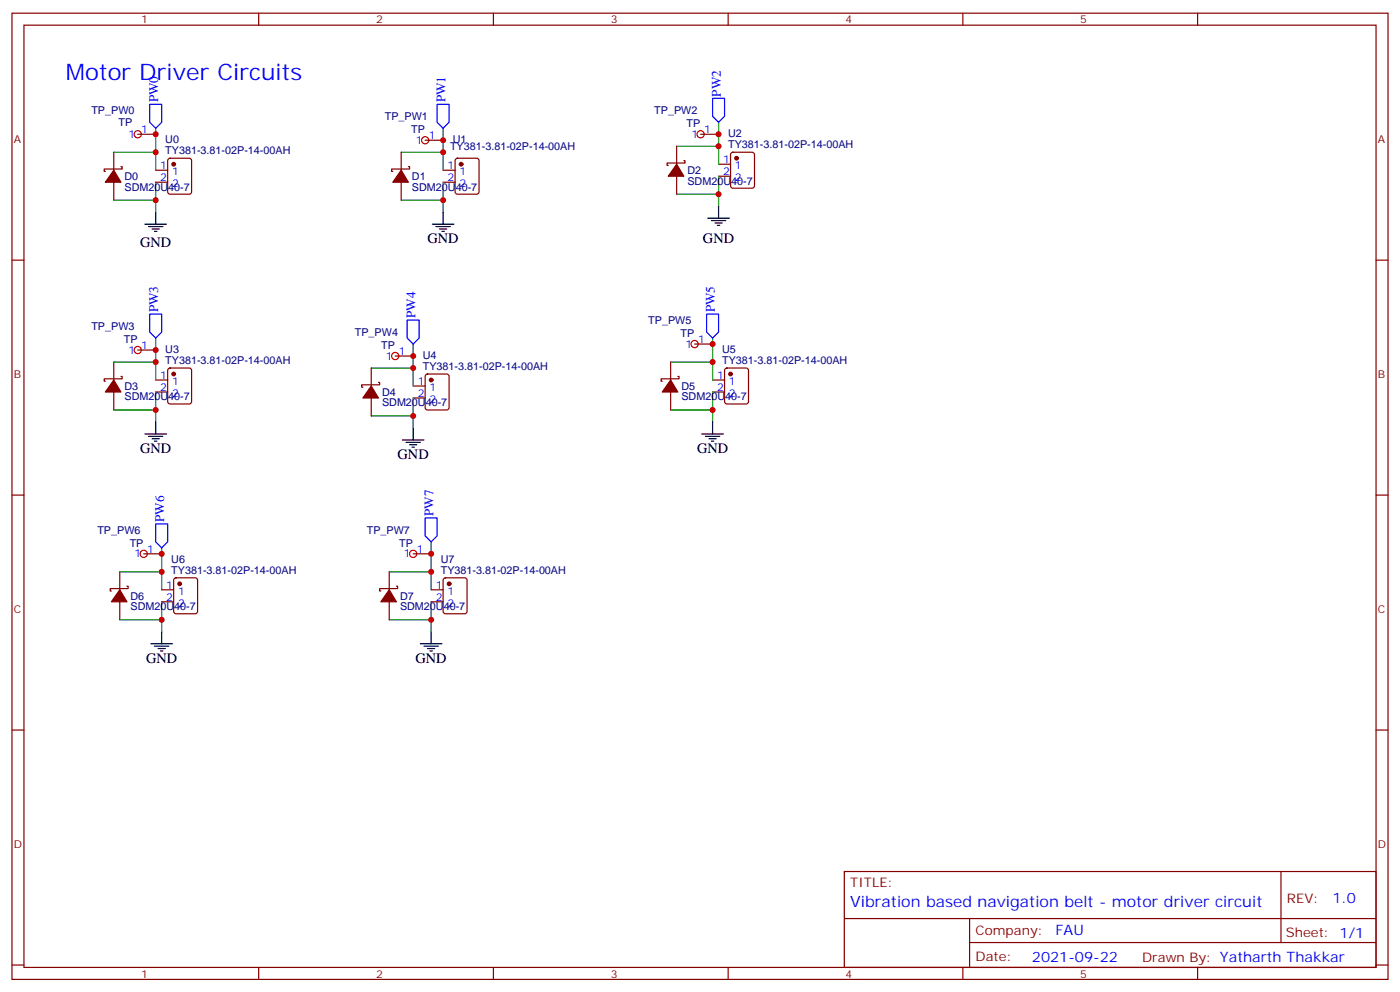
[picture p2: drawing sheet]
<svg xmlns="http://www.w3.org/2000/svg" width="412mm" height="292mm" viewBox="0 0 412 292" stroke-linecap="round" stroke-linejoin="round" font-family="sans-serif">
<g fill="none" stroke="#870000" stroke-width=".35">
<path d="M3.5 3.9h405.4v284.3h-405.4zM7.1 7.4h398.2v277.3h-398.2zM76.2 3.9v3.5M145.3 3.9v3.5M214.5 3.9v3.5M283.6 3.9v3.5M352.8 3.9v3.5M40.6 39.5h5.3M206.4 39.5h5.3M33.5 44.8v5.3M33.5 53.6v5.3M35.6 49h.4v.7h-5.3v.7h.3"/>
<path d="M45.9 50.1h3.5M45.9 53.6h3.5M49.6 46.8l.5-.2h5.6l.7 .4v9.4l-.4 .7-5.9 .1-.7-.5v-9.4zM118.2 44.8v5.3M118.2 53.6v5.3M120.3 49h.3v.7h-5.2v.7h.3M125.2 41.3h5.3M130.5 50.1h3.6M130.5 53.6h3.6M134.3 46.8l.5-.2h5.6l.7 .4v9.4l-.5 .7-5.8 .1-.7-.5v-9.4zM199.3 43v5.3M199.3 51.9v5.3"/>
<path d="M201.4 47.3h.4v.7h-5.3v.7h.3M211.7 48.3h3.5M211.7 51.9h3.5M215.4 45l.5-.2h5.6l.7 .4v9.5l-.4 .6-5.9 .1-.7-.5v-9.4zM3.5 76.6h3.6M405.3 76.6h3.6M33.5 106.5v5.3M33.5 115.4v5.2M35.6 110.8h.4v.7h-5.3v.7h.3M40.6 103h5.3M45.9 111.8h3.5M45.9 115.4h3.5"/>
<path d="M49.6 108.5l.5-.2h5.6l.7 .4v9.5l-.4 .6-5.9 .1-.7-.5v-9.4zM109.4 108.3v5.3M109.4 117.1v5.3M111.5 112.5h.3v.7h-5.3v.7h.4M116.4 104.8h5.3M121.7 113.6h3.5M121.7 117.1h3.5M125.5 110.3l.4-.2h5.7l.6 .4 .1 9.4-.5 .7h-5.9l-.6-.4-.1-9.4zM197.6 106.5v5.3M197.6 115.4v5.2M199.7 110.8h.3v.7h-5.3v.7h.4M204.6 101.2h5.3"/>
<path d="M209.9 111.8h3.5M209.9 115.4h3.5M213.7 108.5l.4-.2h5.7l.6 .4 .1 9.5-.5 .6-5.9 .1-.6-.5-.1-9.4zM3.5 145.7h3.6M405.3 145.7h3.6M35.3 168.3v5.3M35.3 177.1v5.3M37.4 172.5h.3v.7h-5.2v.7h.3M42.3 163h5.3M47.6 173.6h3.6M47.6 177.1h3.6M51.4 170.2l.5-.2h5.6l.7 .5v9.4l-.5 .7h-5.8l-.7-.4v-9.5z"/>
<path d="M114.7 168.3v5.3M114.7 177.1v5.3M116.8 172.5h.3v.7h-5.3v.7h.4M121.7 163h5.3M127 173.6h3.5M127 177.1h3.5M130.8 170.2l.4-.2h5.7l.6 .5 .1 9.4-.5 .7h-5.9l-.6-.4-.1-9.5zM3.5 214.8h3.6M405.3 214.8h3.6M248.7 256.5h156.6v28.2h-156.6zM377.3 256.5v20.9M248.7 270.3h156.5"/>
<path d="M285.6 277.4h119.6M285.6 270.3v14.1M3.5 284h3.6M76.2 284.7v3.5M145.3 284.7v3.5M214.5 284.7v3.5M283.6 284.7v3.5M352.8 284.7v3.5M405.3 284h3.6"/>
</g>
<g fill="#870000" stroke="#870000" stroke-width=".35">
<path d="M33.5 111.8l2.1 3.6h-4.6z"/>
<path d="M109.4 113.6l2.1 3.5h-4.6z"/>
<path d="M197.6 111.8l2.1 3.6h-4.6z"/>
<path d="M33.5 50.1l2.1 3.5h-4.6z"/>
<path d="M118.2 50.1l2.1 3.5h-4.6z"/>
<path d="M35.3 173.6l2.1 3.5h-4.6z"/>
<path d="M114.7 173.6l2.1 3.5h-4.6z"/>
<path d="M199.3 48.3l2.1 3.6h-4.6z"/>
<circle cx="215.2" cy="110.1" r=".53"/>
<circle cx="52.9" cy="171.8" r=".53"/>
<circle cx="132.3" cy="171.8" r=".53"/>
<circle cx="127" cy="111.8" r=".53"/>
<circle cx="51.2" cy="110.1" r=".53"/>
<circle cx="217" cy="46.6" r=".53"/>
<circle cx="135.8" cy="48.3" r=".53"/>
<circle cx="51.2" cy="48.3" r=".53"/>
</g>
<g fill="none" stroke="#008700" stroke-width=".35">
<path d="M45.9 37.7v12.4M130.5 37.7v12.4M211.7 36v12.3M33.5 44.8h12.4M33.5 58.9h12.4M45.9 53.6v8.8M118.2 44.8h12.3M118.2 58.9h12.3M130.5 53.6v8.8M199.3 43h12.4M199.3 57.2h12.4M211.7 51.9v8.8"/>
<path d="M45.9 99.5v12.3M209.9 99.5v12.3M33.5 106.5h12.4M45.9 115.4v8.8M109.4 108.3h12.3M121.7 101.2v12.4M121.7 117.1v8.8M197.6 106.5h12.3M209.9 115.4v8.8M33.5 120.6h12.4M109.4 122.4h12.3M197.6 120.6h12.3"/>
<path d="M127 159.5v14.1M35.3 168.3h12.3M47.6 161.2v12.4M47.6 177.1v8.8M114.7 168.3h12.3M127 177.1v8.8M35.3 182.4h12.3M114.7 182.4h12.3"/>
</g>
<g fill="none" stroke="#000" stroke-width=".35">
<path d="M42.7 66h6.3M43.7 66.7h4.3M44.8 67.4h2.1M45.5 68.1h.7M45.9 62.4v3.6M127.4 66h6.3M128.4 66.7h4.2M129.5 67.4h2.1M130.2 68.1h.7M130.5 62.4v3.6M208.5 64.2h6.3M209.5 64.9h4.3"/>
<path d="M210.6 65.6h2.1M211.3 66.3h.7M211.7 60.7v3.5M42.7 127.7h6.3M43.7 128.4h4.3M44.8 129.1h2.1M45.5 129.8h.7M45.9 124.2v3.5M118.5 129.5h6.4M119.6 130.2h4.2M120.6 130.9h2.2M121.4 131.6h.7"/>
<path d="M121.7 125.9v3.6M206.7 127.7h6.4M207.8 128.4h4.2M208.8 129.1h2.2M209.5 129.8h.8M209.9 124.2v3.5M44.4 189.4h6.4M45.5 190.1h4.2M46.6 190.9h2.1M47.3 191.6h.7M47.6 185.9v3.5M123.8 189.4h6.4"/>
<path d="M124.9 190.1h4.2M125.9 190.9h2.2M126.6 191.6h.8M127 185.9v3.5"/>
</g>
<path d="M44.1 30.7h3.5v5.3l-1.7 1.7-1.8-1.7zM128.8 30.7h3.5v5.3l-1.8 1.7-1.7-1.7zM209.9 28.9h3.5v5.3l-1.7 1.8-1.8-1.8zM44.1 92.4h3.5v5.3l-1.7 1.8-1.8-1.8zM119.9 94.2h3.6v5.3l-1.8 1.7-1.8-1.7zM208.1 92.4h3.6v5.3l-1.8 1.8-1.8-1.8zM45.9 154.2h3.5v5.3l-1.8 1.7-1.7-1.7zM125.2 152.4h3.6v5.3l-1.8 1.8-1.8-1.8z" fill="none" stroke="#00f" stroke-width=".35"/>
<g fill="none" stroke="#f00" stroke-width=".35">
<circle cx="40.6" cy="39.5" r="1.06"/>
<circle cx="206.4" cy="39.5" r="1.06"/>
<circle cx="125.2" cy="41.3" r="1.06"/>
<circle cx="40.6" cy="103" r="1.06"/>
<circle cx="116.4" cy="104.8" r="1.06"/>
<circle cx="204.6" cy="101.2" r="1.06"/>
<circle cx="42.3" cy="163" r="1.06"/>
<circle cx="121.7" cy="163" r="1.06"/>
</g>
<g fill="#c00">
<circle cx="209.9" cy="106.5" r=".88"/>
<circle cx="209.9" cy="120.6" r=".88"/>
<circle cx="47.6" cy="182.4" r=".88"/>
<circle cx="47.6" cy="168.3" r=".88"/>
<circle cx="127" cy="182.4" r=".88"/>
<circle cx="127" cy="168.3" r=".88"/>
<circle cx="121.7" cy="108.3" r=".88"/>
<circle cx="121.7" cy="122.4" r=".88"/>
<circle cx="45.9" cy="106.5" r=".88"/>
<circle cx="45.9" cy="120.6" r=".88"/>
<circle cx="211.7" cy="43" r=".88"/>
<circle cx="211.7" cy="57.1" r=".88"/>
<circle cx="130.5" cy="44.8" r=".88"/>
<circle cx="130.5" cy="58.9" r=".88"/>
<circle cx="45.9" cy="58.9" r=".88"/>
<circle cx="45.9" cy="44.8" r=".88"/>
<circle cx="45.9" cy="39.5" r=".88"/>
<circle cx="130.5" cy="41.3" r=".88"/>
<circle cx="211.7" cy="39.5" r=".88"/>
<circle cx="209.9" cy="101.2" r=".88"/>
<circle cx="121.7" cy="104.8" r=".88"/>
<circle cx="45.9" cy="103" r=".88"/>
<circle cx="47.6" cy="163" r=".88"/>
<circle cx="127" cy="163" r=".88"/>
</g>
<text font-size="6.7" fill="#00f" x="19.4" y="23.6">Motor Driver Circuits</text>
<text font-size="4.6" fill="#00f" x="250.5" y="267.1">Vibration based navigation belt - motor driver circuit</text>
<g font-size="4.2">
<text x="125.9" y="71.6">GND</text>
<text x="207.1" y="71.6">GND</text>
<text x="41.3" y="72.7">GND</text>
<text x="41.3" y="133.3">GND</text>
<text x="117.1" y="135.1">GND</text>
<text x="205.3" y="133.3">GND</text>
<text x="43" y="195.1">GND</text>
<text x="122.4" y="195.1">GND</text>
</g>
<g font-size="4.2" fill="#00f">
<text x="392.5" y="265.7">1.0</text>
<text x="310.9" y="275.3">FAU</text>
<text x="304" y="283.1">2021-09-22</text>
</g>
<g font-size="3.9" fill="#00f">
<text x="212.4" y="28.4" transform="rotate(-90 212.4 28.4)">PW2</text>
<text x="46.6" y="30.2" transform="rotate(-90 46.6 30.2)">PW0</text>
<text x="131.2" y="30.2" transform="rotate(-90 131.2 30.2)">PW1</text>
<text x="46.6" y="91.9" transform="rotate(-90 46.6 91.9)">PW3</text>
<text x="122.4" y="93.7" transform="rotate(-90 122.4 93.7)">PW4</text>
<text x="210.6" y="91.9" transform="rotate(-90 210.6 91.9)">PW5</text>
<text x="48.3" y="153.6" transform="rotate(-90 48.3 153.6)">PW6</text>
<text x="127.7" y="151.9" transform="rotate(-90 127.7 151.9)">PW7</text>
</g>
<g font-size="3.9" fill="#800">
<text x="250.5" y="261.1">TITLE:</text>
<text x="379.1" y="265.7">REV:</text>
<text x="287.4" y="275.3">Company:</text>
<text x="378.7" y="275.9">Sheet: 1/1</text>
<text x="287.4" y="282.9">Date:</text>
<text x="336.4" y="283">Drawn By: Yatharth Thakkar</text>
</g>
<g font-size="3.2" fill="#800">
<text x="41.6" y="6.9">1</text>
<text x="110.8" y="6.9">2</text>
<text x="179.9" y="6.9">3</text>
<text x="249.1" y="6.9">4</text>
<text x="318.2" y="6.9">5</text>
<text x="4.1" y="42">A</text>
<text x="405.9" y="42">A</text>
<text x="4.1" y="111.1">B</text>
<text x="405.9" y="111.1">B</text>
<text x="4.1" y="180.3">C</text>
<text x="405.9" y="180.3">C</text>
<text x="4.1" y="249.4">D</text>
<text x="405.9" y="249.4">D</text>
<text x="41.6" y="287.7">1</text>
<text x="110.8" y="287.7">2</text>
<text x="179.9" y="287.7">3</text>
<text x="249.1" y="287.7">4</text>
<text x="318.2" y="287.7">5</text>
</g>
<g font-size="3.2" fill="#000080">
<text x="26.9" y="33.6">TP_PW0</text>
<text x="113.4" y="35.4">TP_PW1</text>
<text x="192.7" y="33.6">TP_PW2</text>
<text x="34.9" y="37.1">TP</text>
<text x="121.1" y="39.2">TP</text>
<text x="202.3" y="37.4">TP</text>
<text x="214.5" y="40.3">U2</text>
<text x="48.7" y="45.3">TY381-3.81-02P-14-00AH</text>
<text x="48.7" y="42.1">U0</text>
<text x="132.6" y="44.2">TY381-3.81-02P-14-00AH</text>
<text x="133.4" y="42.1">U1</text>
<text x="214.5" y="43.6">TY381-3.81-02P-14-00AH</text>
<text x="36.7" y="53">D0</text>
<text x="121.4" y="53">D1</text>
<text x="202.5" y="51.3">D2</text>
<text x="36.7" y="56.1">SDM20U40-7</text>
<text x="121.4" y="56.1">SDM20U40-7</text>
<text x="202.5" y="54.3">SDM20U40-7</text>
<text x="191" y="95.3">TP_PW5</text>
<text x="26.9" y="97.1">TP_PW3</text>
<text x="36.5" y="100.9">TP</text>
<text x="104.5" y="98.9">TP_PW4</text>
<text x="200.5" y="99.1">TP</text>
<text x="48.7" y="107.1">TY381-3.81-02P-14-00AH</text>
<text x="48.7" y="103.8">U3</text>
<text x="112.3" y="102.7">TP</text>
<text x="124.5" y="105.6">U4</text>
<text x="212.7" y="107.1">TY381-3.81-02P-14-00AH</text>
<text x="212.7" y="103.8">U5</text>
<text x="124.5" y="108.8">TY381-3.81-02P-14-00AH</text>
<text x="36.7" y="117.8">SDM20U40-7</text>
<text x="36.7" y="114.8">D3</text>
<text x="112.5" y="119.6">SDM20U40-7</text>
<text x="112.5" y="116.5">D4</text>
<text x="200.7" y="117.8">SDM20U40-7</text>
<text x="200.7" y="114.8">D5</text>
<text x="28.7" y="157.1">TP_PW6</text>
<text x="38.2" y="160.9">TP</text>
<text x="108.1" y="157.1">TP_PW7</text>
<text x="117.6" y="160.9">TP</text>
<text x="50.5" y="165.6">U6</text>
<text x="129.8" y="165.6">U7</text>
<text x="50.5" y="168.8">TY381-3.81-02P-14-00AH</text>
<text x="129.8" y="168.8">TY381-3.81-02P-14-00AH</text>
<text x="38.5" y="179.6">SDM20U40-7</text>
<text x="38.5" y="176.5">D6</text>
<text x="117.8" y="179.6">SDM20U40-7</text>
<text x="117.8" y="176.5">D7</text>
</g>
<g font-size="3.2" fill="#00f">
<text x="37.8" y="40.6">1</text>
<text x="41.6" y="39.2">1</text>
<text x="126.3" y="40.9">1</text>
<text x="203.7" y="40.6">1</text>
<text x="207.4" y="39.2">1</text>
<text x="122.5" y="42.3">1</text>
<text x="213" y="48">1</text>
<text x="47.2" y="49.7">1</text>
<text x="47.2" y="53.3">2</text>
<text x="50.7" y="51.5">1</text>
<text x="131.9" y="49.7">1</text>
<text x="131.9" y="53.3">2</text>
<text x="135.4" y="51.5">1</text>
<text x="213" y="51.5">2</text>
<text x="216.5" y="49.7">1</text>
<text x="216.5" y="53.3">2</text>
<text x="50.7" y="55">2</text>
<text x="135.4" y="55">2</text>
<text x="205.7" y="100.9">1</text>
<text x="37.8" y="104.1">1</text>
<text x="41.6" y="102.7">1</text>
<text x="113.7" y="105.8">1</text>
<text x="117.5" y="104.4">1</text>
<text x="201.9" y="102.3">1</text>
<text x="47.2" y="111.5">1</text>
<text x="50.7" y="113.2">1</text>
<text x="123" y="113.2">1</text>
<text x="211.2" y="111.5">1</text>
<text x="214.7" y="113.2">1</text>
<text x="47.2" y="115">2</text>
<text x="50.7" y="116.8">2</text>
<text x="123" y="116.8">2</text>
<text x="126.5" y="115">1</text>
<text x="126.5" y="118.5">2</text>
<text x="211.2" y="115">2</text>
<text x="214.7" y="116.8">2</text>
<text x="39.6" y="164">1</text>
<text x="43.4" y="162.6">1</text>
<text x="119" y="164">1</text>
<text x="122.8" y="162.6">1</text>
<text x="49" y="173.2">1</text>
<text x="128.3" y="173.2">1</text>
<text x="49" y="176.7">2</text>
<text x="52.5" y="175">1</text>
<text x="52.5" y="178.5">2</text>
<text x="128.3" y="176.7">2</text>
<text x="131.8" y="175">1</text>
<text x="131.8" y="178.5">2</text>
</g>
</svg>
